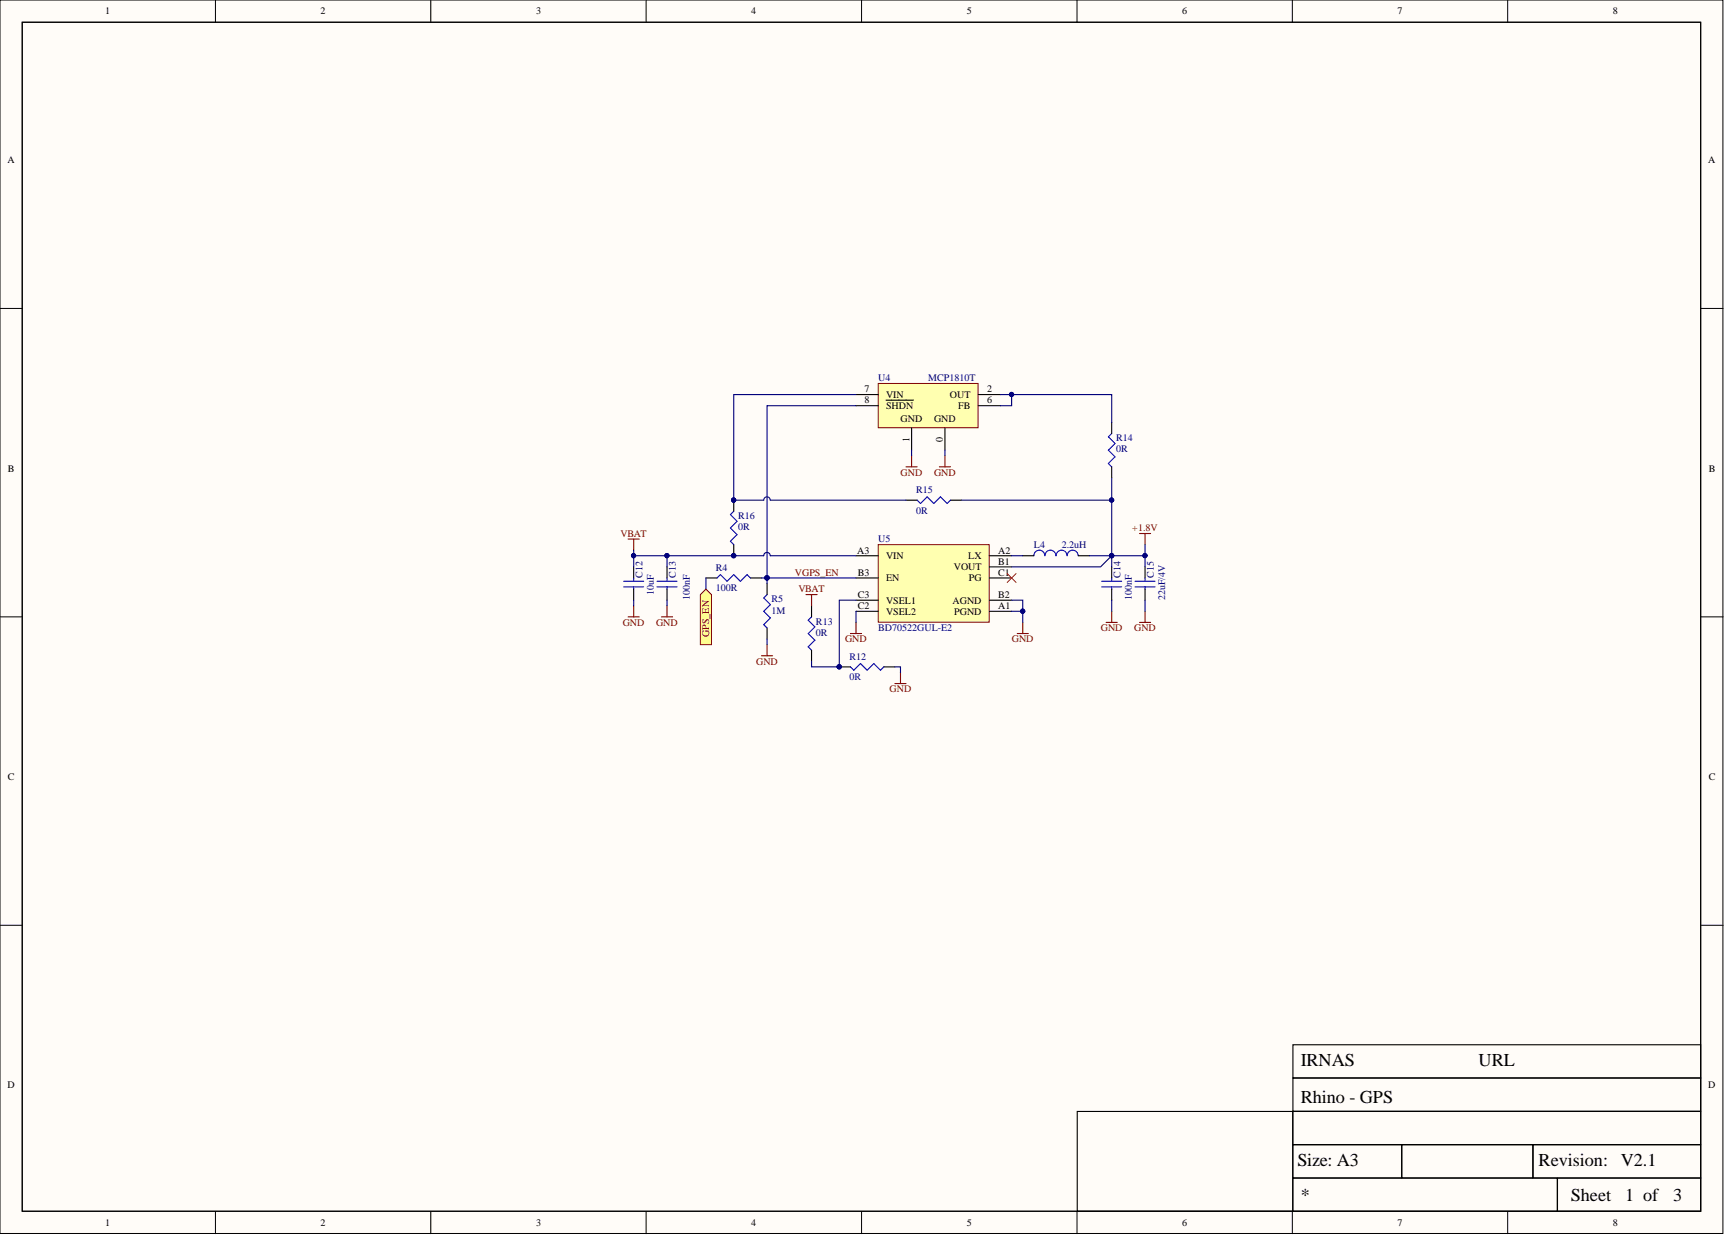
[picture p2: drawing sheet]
<svg xmlns="http://www.w3.org/2000/svg" width="393mm" height="282mm" viewBox="0 0 393 282" stroke-linecap="round" stroke-linejoin="round" font-family="sans-serif">
<g fill="#fffcf8" stroke="#000" stroke-width=".23">
<path d="M0 0h392.9v281.3h-392.9z"/>
<path d="M5.1 5.1h382.7v271.1h-382.7z"/>
</g>
<g fill="none" stroke="#000" stroke-width=".23">
<path d="M49.1 0v5.1M98.2 0v5.1M147.3 0v5.1M196.5 0v5.1M245.6 0v5.1M294.7 0v5.1M343.8 0v5.1M0 70.3h5.1M387.9 70.3h5M0 140.7h5.1M387.9 140.7h5M0 211h5.1"/>
<path d="M387.9 211h5M49.1 276.3v5M98.2 276.3v5M147.3 276.3v5M196.5 276.3v5M245.6 276.3v5M294.7 276.3v5M343.8 276.3v5"/>
</g>
<path d="M5.1 5.1h382.7v271.1h-382.7zM294.8 238.3h93v7.5h-93zM245.6 253.5h49.2v22.7h-49.2zM294.8 253.5h93v7.5h-93zM294.8 245.9h93v7.5h-93zM294.8 261.1h24.8v7.5h-24.8zM294.8 268.7h60.3v7.5h-60.3zM319.7 261.1h29.8v7.5h-29.8zM349.6 261.1h38.2v7.5h-38.2zM355.2 268.7h32.6v7.5h-32.6z" fill="none" stroke="#000" stroke-width=".25"/>
<path d="M200.3 124.2h25.3v17.7h-25.3z" fill="#ffffb0" stroke="#800000" stroke-width=".23"/>
<path d="M152.1 129.3v2.5M152.1 134.3v2.6M195.2 139.4h5.1M195.2 126.7h5.1M195.2 136.9h5.1M195.2 131.8h5.1M225.6 139.4h5.1M225.6 126.7h5.1M225.6 129.3h5.1M225.6 136.9h5.1M225.6 131.8h5.1" fill="none" stroke="#000" stroke-width=".25"/>
<path d="M149.8 132.6h4.6M149.8 133.8h4.6M152.1 131.8v.8M152.1 133.8v.5" fill="none" stroke="#00f" stroke-width=".25"/>
<path d="M143.2 122.9h2.6M144.5 122.9v2.6M144.5 138.1v2.6M152.1 138.1v2.6M143.2 140.7h2.6M150.8 140.7h2.6" fill="none" stroke="#800000" stroke-width=".25"/>
<path d="M159.7 135.6l1.3-1.3 1.2 1.3v11.4h-2.5z" fill-rule="evenodd" fill="#ffff80" stroke="#800000" stroke-width=".23"/>
<g fill="none" stroke="#00f" stroke-width=".25">
<path d="M142.2 132.6h4.6M142.2 133.8h4.6M144.5 131.8v.8M144.5 133.8v.5M163.5 131.8l.8-.8 1.5 1.6 1.5-1.6 1.5 1.6 1.6-1.6 .7 .8M174.2 136.4l1.5 1.5-1.5 1.5 1.5 1.5-1.5 1.6 .7 .7M238.2 126.7a1.24 1.24 0 0 0-1.2-1.2 1.24 1.24 0 0 0-1.2 1.2M243.3 126.7a1.27 1.27 0 0 0-1.3-1.2 1.27 1.27 0 0 0-1.2 1.2 1.24 1.24 0 0 0-1.3-1.2 1.24 1.24 0 0 0-1.2 1.2M245.8 126.7a1.24 1.24 0 0 0-1.2-1.2 1.24 1.24 0 0 0-1.2 1.2M251.2 132.6h4.6M251.2 133.8h4.6M253.5 131.8v.8"/>
<path d="M253.5 133.8v.5M258.8 132.6h4.6M258.8 133.8h4.6M261.1 131.8v.8M261.1 133.8v.5M185.1 140.7l-.8 .7 1.5 1.6-1.5 1.5 1.5 1.5-1.5 1.5 .8 .8M193.9 152.1l.8 .7 1.5-1.5 1.5 1.5 1.5-1.5 1.6 1.5 .7-.7"/>
</g>
<g fill="none" stroke="#000" stroke-width=".25">
<path d="M144.5 129.3v2.5M144.5 134.3v2.6M161 131.8h2.5M171.1 131.8h2.5M185.1 138.1v2.6M233.2 126.7h2.6M245.9 126.7h2.5M253.5 129.3v2.5M253.5 134.3v2.6M261.1 129.3v2.5M261.1 134.3v2.6M174.9 143.2v2.5"/>
<path d="M185.1 148.3v2.5M191.4 152.1h2.5M201.5 152.1h2.6"/>
</g>
<circle cx="191.4" cy="152.1" r=".48" fill="#000080" stroke="#000080" stroke-width=".23"/>
<path d="M253.5 139.4v2.5M259.8 121.7h2.6M261.1 121.7v2.5M261.1 139.4v2.5M173.6 149.5h2.6M174.9 147v2.5M204.1 155.9h2.5M205.3 153.3v2.6M232 144.5h2.5M233.2 141.9v2.6M252.2 141.9h2.6M259.8 141.9h2.6" fill="none" stroke="#800000" stroke-width=".25"/>
<path d="M229.7 130.8l2 2M231.7 130.8l-2 2" fill="none" stroke="#f00" stroke-width=".23"/>
<path d="M200.3 87.4h22.7v10.1h-22.7z" fill="#ffffb0" stroke="#800000" stroke-width=".23"/>
<path d="M195.2 90h5.1M195.2 92.5h5.1M202 91.3h6.3M207.9 97.6v5.1M215.5 97.6v5.1M223.1 90h5M223.1 92.5h5M253.5 96.3v2.6M167.3 114.1v2.5M206.6 114.1h2.5M216.7 114.1h2.6M253.5 106.5v2.5" fill="none" stroke="#000" stroke-width=".25"/>
<path d="M206.6 106.5h2.5M207.9 103.9v2.6M214.2 106.5h2.5M215.5 103.9v2.6M183.8 135.6h2.5M185.1 135.6v2.5M193.9 144.5h2.6M195.2 141.9v2.6" fill="none" stroke="#800000" stroke-width=".25"/>
<path d="M253.5 98.9l-.8 .7 1.6 1.5-1.6 1.6 1.6 1.5-1.6 1.5 .8 .8M167.3 116.6l-.8 .8 1.6 1.5-1.6 1.5 1.6 1.5-1.6 1.5M209.1 114.1l.8 .7 1.5-1.5 1.5 1.5 1.6-1.5 1.5 1.5 .7-.7" fill="none" stroke="#00f" stroke-width=".25"/>
<g fill="#000080" stroke="#000080" stroke-width=".23">
<circle cx="167.3" cy="114" r=".48"/>
<circle cx="152.1" cy="126.7" r=".48"/>
<circle cx="144.5" cy="126.7" r=".48"/>
<circle cx="174.9" cy="131.8" r=".48"/>
<circle cx="253.5" cy="126.7" r=".48"/>
<circle cx="261.1" cy="126.7" r=".48"/>
<circle cx="233.2" cy="139.4" r=".48"/>
<circle cx="230.7" cy="90" r=".48"/>
<circle cx="191.4" cy="152.1" r=".48"/>
<circle cx="253.5" cy="114" r=".48"/>
</g>
<g fill="none" stroke="#000080" stroke-width=".25">
<path d="M195.2 92.5h-20.3v39.3h20.3M195.2 90h-27.9v24.1h6.9a.74 .74 0 0 1 .7-.8 .74 .74 0 0 1 .7 .8M228.1 90h25.4v6.3M230.7 90v2.5h-2.6M175.7 114.1h30.9M207.9 102.7v1.2M215.5 102.7v1.2M219.3 114.1h34.2M253.5 109v17.7M144.5 125.5v1.2M144.5 136.9v1.2M152.1 126.7h-7.6v2.6"/>
<path d="M152.1 136.9v1.2M161 131.8v2.5M175.6 126.7a.74 .74 0 0 0-.7-.7 .74 .74 0 0 0-.7 .7h-22.1v2.6M175.7 126.7h19.5M195.2 136.9h-3.8v15.2h-6.3v-1.3M195.2 139.4v2.5M230.7 139.4h2.5v2.5M230.7 136.9h2.5v2.5M230.7 126.7h2.5M248.4 126.7h5.1v2.6M253.5 126.7h7.6v2.6M253.5 126.7l-2.5 2.6h-20.3"/>
<path d="M253.5 136.9v2.5M261.1 124.2v2.5M261.1 136.9v2.5M174.9 145.7v1.3M204.1 152.1h1.2v1.2"/>
</g>
<g font-size="4.1">
<text x="296.6" y="243.2">IRNAS</text>
<text x="337.2" y="243.2">URL</text>
<text x="296.6" y="251.6">Rhino - GPS</text>
<text x="295.8" y="266">Size: A3</text>
<text x="350.8" y="266">Revision:</text>
<text x="369.6" y="266">V2.1</text>
<text x="296.6" y="273.9">*</text>
<text x="358.2" y="273.9">Sheet</text>
<text x="370.6" y="273.9">1 of</text>
<text x="381.5" y="273.9">3</text>
</g>
<g font-size="3.5" fill="#000080">
<text x="166.5" y="126.3">PIR1601</text>
<text x="174.3" y="135.1">PIR502</text>
</g>
<g font-size="2.3">
<text x="24" y="3.3">1</text>
<text x="73.1" y="3.3">2</text>
<text x="122.2" y="3.3">3</text>
<text x="171.3" y="3.3">4</text>
<text x="220.5" y="3.3">5</text>
<text x="269.6" y="3.3">6</text>
<text x="318.7" y="3.3">7</text>
<text x="367.8" y="3.3">8</text>
<text x="1.7" y="37.2">A</text>
<text x="389.5" y="37.2">A</text>
<text x="197.1" y="89.5">7</text>
<text x="225.1" y="89.5">2</text>
<text x="197.1" y="92">8</text>
<text x="202" y="90.7">VIN</text>
<text x="202" y="93.3">SHDN</text>
<text x="216.6" y="90.7">OUT</text>
<text x="218.5" y="93.3">FB</text>
<text x="225.1" y="92">6</text>
<text x="205.4" y="96.3">GND</text>
<text x="207.4" y="100.8" transform="rotate(-90 207.4 100.8)">1</text>
<text x="213" y="96.3">GND</text>
<text x="215" y="100.8" transform="rotate(-90 215 100.8)">0</text>
<text x="1.8" y="107.6">B</text>
<text x="389.6" y="107.6">B</text>
<text x="195.4" y="126.2">A3</text>
<text x="195.6" y="131.3">B3</text>
<text x="202" y="127.5">VIN</text>
<text x="217.5" y="130">VOUT</text>
<text x="220.8" y="127.5">LX</text>
<text x="227.6" y="126.2">A2</text>
<text x="227.6" y="128.8">B1</text>
<text x="227.6" y="131.3">C1</text>
<text x="195.6" y="136.4">C3</text>
<text x="202" y="132.6">EN</text>
<text x="202" y="137.6">VSEL1</text>
<text x="217.2" y="137.6">AGND</text>
<text x="220.9" y="132.6">PG</text>
<text x="227.6" y="136.4">B2</text>
<text x="195.6" y="138.9">C2</text>
<text x="202" y="140.2">VSEL2</text>
<text x="217.6" y="140.2">PGND</text>
<text x="227.6" y="138.9">A1</text>
<text x="1.8" y="177.9">C</text>
<text x="389.6" y="177.9">C</text>
<text x="1.7" y="248.2">D</text>
<text x="389.5" y="248.2">D</text>
<text x="24" y="279.6">1</text>
<text x="73.1" y="279.6">2</text>
<text x="122.2" y="279.6">3</text>
<text x="171.3" y="279.6">4</text>
<text x="220.5" y="279.6">5</text>
<text x="269.6" y="279.6">6</text>
<text x="318.7" y="279.6">7</text>
<text x="367.8" y="279.6">8</text>
</g>
<g font-size="2.3" fill="#000080">
<text x="200.3" y="86.9">U4</text>
<text x="211.7" y="86.9">MCP1810T</text>
<text x="254.5" y="100.6">R14</text>
<text x="254.5" y="103.2">0R</text>
<text x="208.9" y="112.5">R15</text>
<text x="168.3" y="118.4">R16</text>
<text x="208.9" y="117.1">0R</text>
<text x="168.3" y="120.9">0R</text>
<text x="200.3" y="123.7">U5</text>
<text x="235.8" y="125">L4</text>
<text x="242.1" y="125">2.2uH</text>
<text x="146.5" y="131.8" transform="rotate(-90 146.5 131.8)">C12</text>
<text x="154.1" y="131.8" transform="rotate(-90 154.1 131.8)">C13</text>
<text x="163.3" y="130.3">R4</text>
<text x="255.5" y="131.8" transform="rotate(-90 255.5 131.8)">C14</text>
<text x="263.1" y="131.8" transform="rotate(-90 263.1 131.8)">C15</text>
<text x="149.1" y="135.6" transform="rotate(-90 149.1 135.6)">10uF</text>
<text x="157.3" y="136.9" transform="rotate(-90 157.3 136.9)">100nF</text>
<text x="163.3" y="134.8">100R</text>
<text x="175.9" y="137.4">R5</text>
<text x="258.1" y="136.9" transform="rotate(-90 258.1 136.9)">100nF</text>
<text x="265.7" y="136.9" transform="rotate(-90 265.7 136.9)">22uF/4V</text>
<text x="175.9" y="139.9">1M</text>
<text x="186.1" y="142.5">R13</text>
<text x="200.3" y="144">BD70522GUL-E2</text>
<text x="186.1" y="145">0R</text>
<text x="193.7" y="150.6">R12</text>
<text x="193.7" y="155.1">0R</text>
</g>
<g font-size="2.3" fill="#800000">
<text x="205.4" y="108.5">GND</text>
<text x="213" y="108.5">GND</text>
<text x="141.5" y="122.4">VBAT</text>
<text x="258.2" y="121.2">+1.8V</text>
<text x="181.3" y="131.3">VGPS_EN</text>
<text x="182.1" y="135.1">VBAT</text>
<text x="142" y="142.7">GND</text>
<text x="149.6" y="142.7">GND</text>
<text x="251" y="144">GND</text>
<text x="258.6" y="144">GND</text>
<text x="161.7" y="145.3" transform="rotate(-90 161.7 145.3)">GPS_EN</text>
<text x="192.7" y="146.5">GND</text>
<text x="230.7" y="146.5">GND</text>
<text x="172.4" y="151.6">GND</text>
<text x="202.8" y="157.9">GND</text>
</g>
</svg>
